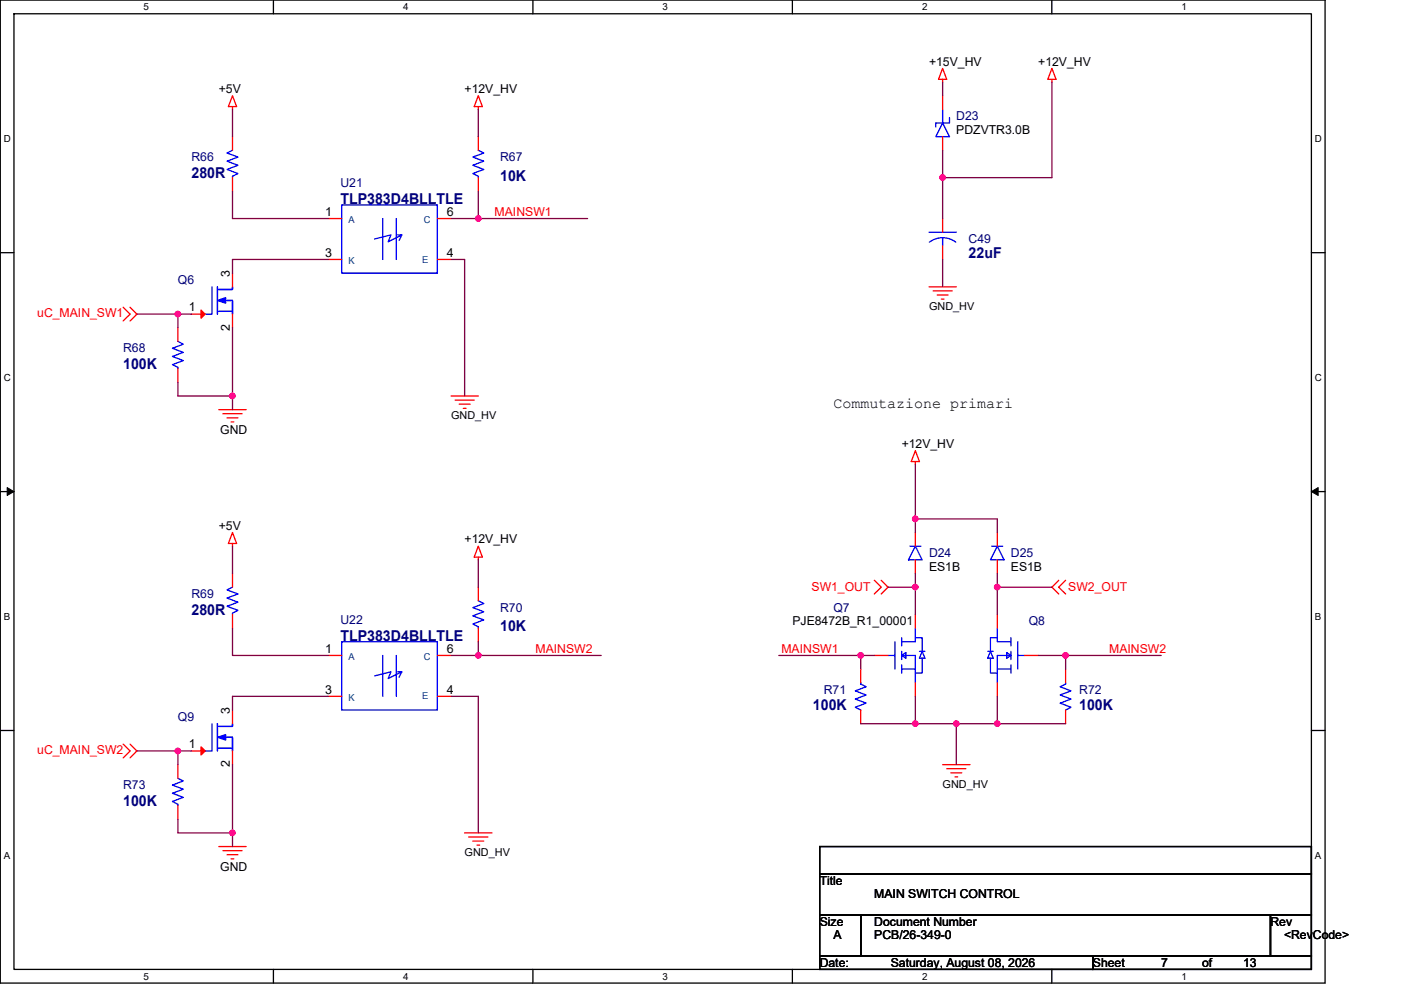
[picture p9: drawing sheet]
<svg xmlns="http://www.w3.org/2000/svg" width="297mm" height="210mm" viewBox="0 0 297 210" stroke-linecap="round" stroke-linejoin="round" font-family="sans-serif">
<path d="M.1 0h280.8v208.5h-280.8zM3 2.9h275v202.7h-275z" fill="none" stroke="#000" stroke-width=".28"/>
<g fill="#fff">
<path d="M30.5 .3h1.1v2.3h-1.1z"/>
<path d="M30.5 205.9h1.1v2.3h-1.1z"/>
</g>
<path d="M58 0v2.9M58 205.6v2.9" fill="none" stroke="#000" stroke-width=".28"/>
<g fill="#fff">
<path d="M85.5 .3h1.1v2.3h-1.1z"/>
<path d="M85.5 205.9h1.1v2.3h-1.1z"/>
</g>
<path d="M113 0v2.9M113 205.6v2.9" fill="none" stroke="#000" stroke-width=".28"/>
<g fill="#fff">
<path d="M140.5 .3h1.1v2.3h-1.1z"/>
<path d="M140.5 205.9h1.1v2.3h-1.1z"/>
</g>
<path d="M168 0v2.9M168 205.6v2.9" fill="none" stroke="#000" stroke-width=".28"/>
<g fill="#fff">
<path d="M195.5 .3h1.2v2.3h-1.2z"/>
<path d="M195.5 205.9h1.2v2.3h-1.2z"/>
</g>
<path d="M223 0v2.9M223 205.6v2.9" fill="none" stroke="#000" stroke-width=".28"/>
<g fill="#fff">
<path d="M250.5 .3h1.2v2.3h-1.2z"/>
<path d="M250.5 205.9h1.2v2.3h-1.2z"/>
<path d="M.8 28.3h1.5v2.3h-1.5z"/>
<path d="M278.8 28.3h1.5v2.3h-1.5z"/>
<path d="M.8 78.9h1.5v2.3h-1.5z"/>
<path d="M278.8 78.9h1.5v2.3h-1.5z"/>
</g>
<path d="M.1 53.6h2.9M278 53.6h2.9" fill="none" stroke="#000" stroke-width=".28"/>
<g fill="#fff">
<path d="M.8 129.6h1.4v2.3h-1.4z"/>
<path d="M278.8 129.6h1.4v2.3h-1.4z"/>
</g>
<path d="M.1 104.3h2.9M278 104.3h2.9" fill="none" stroke="#000" stroke-width=".28"/>
<path d="M1.5 103.4l1.5 .9-1.5 .8zM278 104.3l1.5-.9v1.7z" fill="#000" stroke="#000" stroke-width=".21"/>
<g fill="#fff">
<path d="M.8 180.3h1.4v2.3h-1.4z"/>
<path d="M278.8 180.3h1.4v2.3h-1.4z"/>
</g>
<path d="M.1 154.9h2.9M278 154.9h2.9M173.8 179.6h104.2v5.7h-104.2zM173.8 194h8.7v8.7h-8.7zM173.8 185.3h104.2v8.7h-104.2zM182.5 194h86.9v8.7h-86.9zM269.4 194h8.6v8.7h-8.6zM173.8 202.7h57.9v2.9h-57.9zM231.7 202.7h46.3v2.9h-46.3z" fill="none" stroke="#000" stroke-width=".28"/>
<g fill="none" stroke="#f00" stroke-width=".28">
<path d="M199.9 14.5l.8 2.3h-1.7zM199.9 16.8v.6M223 14.5l.9 2.3h-1.7zM223 16.8v.6M49.3 20.3l.9 2.3h-1.8zM49.3 22.6v.6M49.3 29v2.9M49.3 37.7v2.9M101.4 29v2.9M101.4 37.7v2.9M101.4 22.6v.6M101.4 20.3l.9 2.3h-1.8z"/>
<path d="M199.9 29v2.9M199.9 20.3v2.9M49.3 57.9v2.9M69.6 46.4h2.9M69.6 55h2.9M92.7 46.4h2.9M92.7 55h2.9M199.9 46.4v2.9M199.9 52.2v2.8M26.1 65.2l1.5 1.4-1.5 1.5M27.6 65.2l1.4 1.4-1.4 1.5M37.7 69.5v2.9"/>
<path d="M37.7 78.2v2.9M40.6 66.6h2.9M49.3 66.6v2.9M197 60.8h5.8M197.8 61.7h4.1M198.7 62.6h2.3M199.6 63.4h.5M46.4 86.9h5.8M47.3 87.8h4M48.1 88.6h2.4M49 89.5h.6M95.6 84h5.8"/>
<path d="M96.5 84.9h4M97.4 85.7h2.3M98.2 86.6h.6M194.1 95.6l.8 2.3h-1.7zM194.1 97.9v.6M49.3 112.9l.9 2.4h-1.8zM49.3 115.3v.5M101.4 118.2v.5M101.4 115.8l.9 2.4h-1.8zM194.1 118.7v2.9M194.1 112.9v2.9M211.5 118.7v2.9"/>
<path d="M211.5 112.9v2.9M49.3 121.6v2.9M49.3 130.3v2.9M69.6 139h2.9M92.7 139h2.9M101.4 124.5v2.9M101.4 133.2v2.9M185.4 123.1l1.4 1.4-1.4 1.5M185.4 139h2.9M186.8 123.1l1.5 1.4-1.5 1.5M194.1 130.3v2.9M211.5 130.3v2.9"/>
<path d="M217.2 139h2.9M224.5 123.1l-1.5 1.4 1.5 1.5M225.9 123.1l-1.4 1.4 1.4 1.5M26.1 157.8l1.5 1.5-1.5 1.4M27.6 157.8l1.4 1.5-1.4 1.4M40.6 159.3h2.9M49.3 159.3v2.9M49.3 150.6v2.9M69.6 147.7h2.9M92.7 147.7h2.9M182.5 150.6v2.9M182.5 141.9v2.9"/>
<path d="M194.1 144.8v2.9M211.5 144.8v2.9M225.9 150.6v2.9M225.9 141.9v2.9M37.7 162.2v2.9M37.7 170.9v2.9M46.4 179.6h5.8M98.5 176.7h5.8M99.4 177.5h4M100.2 178.4h2.4M101.1 179.3h.6M199.9 162.2h5.8"/>
<path d="M200.7 163h4.1M201.6 163.9h2.3M202.5 164.8h.5M47.3 180.4h4M48.1 181.3h2.4M49 182.2h.6"/>
</g>
<g fill="none" stroke="#00f" stroke-width=".28">
<path d="M49.3 31.9l-1.2 .5 2.4 .9-2.4 .9 2.4 .9-2.4 .8 2.4 .9-1.2 .6v.3M101.4 31.9l1.2 .5-2.4 .9 2.4 .9-2.4 .9 2.4 .8-2.4 .9 1.2 .6v.3M199.9 26.1l1.4 2.9h-2.9zM199.9 23.2v2.9M201.3 24.9v1.2h-2.9v.8M72.5 43.5h20.2v14.4h-20.2zM81.1 46.4v8.6M84 46.4v8.6M84.3 49.8h.9l-2.9 1.5 .6-1.5-3.5 .9M85.2 49.8l-.6 1.2M197 49.3h5.8M197 51.4l1.4-.7 1.4-.3 1.5 .3 1.3 .7"/>
<path d="M199.9 50.4v1.8M37.7 72.4l1.2 .6-2.3 .9 2.3 .8-2.3 .9 2.3 .9-2.3 .8 1.1 .6v.3M45 60.8v5.8h-1.5M46.1 61.4h3.2v-.6v.6h-2.9M46.1 60.8v5.8M46.1 66h3.2M46.4 66h2.6M47.6 63.7h1.7v2.9v-2.9h-1.2M192.9 115.8h2.3M194.1 115.8l1.4 2.9h-2.9zM210.3 115.8h2.3M211.5 115.8l1.4 2.9h-2.9z"/>
<path d="M49.3 124.5l-1.2 .6 2.4 .9-2.4 .9 2.4 .8-2.4 .9 2.4 .9-1.2 .5v.3M72.5 136.1h20.2v14.5h-20.2zM81.1 139v8.7M84 139v8.7M101.4 127.4l1.2 .6-2.4 .9 2.4 .9-2.4 .8 2.4 .9-2.4 .9 1.2 .5v.3M188.3 139h1.4M189.7 136.1v5.8M191.2 135.3v1.7M191.2 138.2v1.7M191.2 139h2.9v2.9M191.2 139l.8 .6M192 138.4l-.8 .6"/>
<path d="M192 139.3v.3M192 138.4v.3M192 138.4v1.2M194.1 135.3h1.4v2.9M194.1 133.2v2.9h-2.9M194.9 138.2h1.2M195.5 139.6v3.2h-1.4M195.5 138.2l.6 1.4h-1.2zM209.4 138.2h1.2M210 138.2l.6 1.4h-1.2zM210 139.6v3.2h1.5M211.5 133.2v2.9h2.8"/>
<path d="M211.5 135.3h-1.5v2.9M213.5 139.3v.3M213.5 138.4v.3M213.5 138.4v1.2M213.5 138.4l.8 .6M214.3 135.3v1.7M214.3 138.2v1.7M214.3 139h-2.8v2.9M214.3 139l-.8 .6M215.8 136.1v5.8M215.8 139h1.4M45 153.5v5.8h-1.5"/>
<path d="M46.1 154.1h3.2v-.6v.6h-2.9M46.1 153.5v5.8M46.1 158.7h3.2M46.4 158.7h2.6M47.6 156.4h1.7v2.9v-2.9h-1.2M84.3 142.5h.9l-2.9 1.4 .6-1.4-3.5 .9M85.2 142.5l-.6 1.1M182.5 144.8v.3l1.1 .6-2.3 .8 2.3 .9-2.3 .9 2.3 .8-2.3 .9 1.2 .6M191.2 141v1.8M191.2 141.9h2.9M194.1 141.9v2.9M211.5 141.9h2.8"/>
<path d="M211.5 141.9v2.9M214.3 141v1.8M225.9 144.8v.3l-1.1 .6 2.3 .8-2.3 .9 2.3 .9-2.3 .8 2.3 .9-1.2 .6M37.7 165.1l1.2 .6-2.3 .8 2.3 .9-2.3 .9 2.3 .8-2.3 .9 1.1 .6v.3"/>
</g>
<g fill="#00f" stroke="#00f" stroke-width=".28">
<path d="M46.1 156.4l1.7-.6v1.2z" fill-rule="evenodd"/>
<path d="M46.1 63.7l1.7-.6v1.2z" fill-rule="evenodd"/>
</g>
<g fill="#f00" stroke="#f00" stroke-width=".28">
<path d="M42.6 158.4l.9 .9-.9 .8z"/>
<path d="M42.6 65.8l.9 .8-.9 .9z"/>
</g>
<g fill="none" stroke="#800040" stroke-width=".28">
<path d="M199.9 17.4v2.9M223 17.4v20.3h-23.1M49.3 23.2v5.8M101.4 23.2v5.8M199.9 31.9v5.8M199.9 37.7v8.7M49.3 40.6v5.8h20.3M69.6 55h-20.3v2.9M95.6 55h2.9v29M95.6 46.4h5.8M101.4 40.6v5.8M101.4 46.4h23.2"/>
<path d="M199.9 55v5.8M29 66.6h8.7M37.7 66.6v2.9M37.7 66.6h2.9M49.3 69.5v14.5M37.7 81.1v2.9h11.6M49.3 84v2.9M194.1 98.5v11.6M49.3 115.8v5.8M101.4 118.7v5.8M194.1 110.1v2.8M194.1 110.1h17.4v2.8"/>
<path d="M49.3 133.2v5.8h20.3M95.6 139h5.8M101.4 139h26.1M101.4 136.1v2.9M165.1 139h17.4M182.5 139h2.9M182.5 139v2.9M188.3 124.5h5.8M194.1 124.5v5.8M194.1 121.6v2.9M211.5 121.6v2.9M211.5 124.5v5.8"/>
<path d="M211.5 124.5h11.5M220.1 139h5.8M225.9 139h20.3M225.9 139v2.9M29 159.3h8.7M37.7 159.3v2.9M37.7 159.3h2.9M69.6 147.7h-20.3v2.9M95.6 147.7h5.8v29M182.5 153.5h11.6M194.1 153.5h8.7M194.1 147.7v5.8"/>
<path d="M202.8 153.5h8.7M202.8 153.5v8.7M211.5 153.5h14.4M211.5 147.7v5.8M37.7 173.8v2.9h11.6M49.3 162.2v14.5M49.3 176.7v2.9"/>
</g>
<g fill="#f0f" stroke="#f0f" stroke-width=".28">
<circle cx="182.5" cy="139" r=".57"/>
<circle cx="225.9" cy="139" r=".57"/>
<circle cx="194.1" cy="153.5" r=".57"/>
<circle cx="202.8" cy="153.5" r=".57"/>
<circle cx="211.4" cy="153.5" r=".57"/>
<circle cx="37.7" cy="66.6" r=".57"/>
<circle cx="49.3" cy="84" r=".57"/>
<circle cx="101.4" cy="46.3" r=".57"/>
<circle cx="194.1" cy="110" r=".57"/>
<circle cx="199.9" cy="37.7" r=".57"/>
<circle cx="37.7" cy="159.3" r=".57"/>
<circle cx="49.3" cy="176.6" r=".57"/>
<circle cx="101.4" cy="139" r=".57"/>
<circle cx="211.4" cy="124.5" r=".57"/>
<circle cx="194.1" cy="124.5" r=".57"/>
</g>
<g font-size="3.2" fill="#000080">
<text x="40.6" y="37.7">280R</text>
<text x="106" y="38.3">10K</text>
<text x="72.2" y="43.2">TLP383D4BLLTLE</text>
<text x="205.4" y="54.8">22uF</text>
<text x="26.1" y="78.3">100K</text>
<text x="40.6" y="130.4">280R</text>
<text x="72.2" y="135.9">TLP383D4BLLTLE</text>
<text x="106" y="133.9">10K</text>
<text x="172.4" y="150.6">100K</text>
<text x="228.8" y="150.6">100K</text>
<text x="26.1" y="170.9">100K</text>
</g>
<text font-size="3.2" x="176.7" y="86.5">Commutazione primari</text>
<g font-size="2.6">
<text x="197" y="13.9">+15V_HV</text>
<text x="220.1" y="13.9">+12V_HV</text>
<text x="46.4" y="19.7">+5V</text>
<text x="98.5" y="19.7">+12V_HV</text>
<text x="202.8" y="28.4">PDZVTR3.0B</text>
<text x="69" y="45.8">1</text>
<text x="94.8" y="45.8">6</text>
<text x="48.7" y="58.8" transform="rotate(-90 48.7 58.8)">3</text>
<text x="69" y="54.4">3</text>
<text x="94.8" y="54.4">4</text>
<text x="40" y="66">1</text>
<text x="48.7" y="70.1" transform="rotate(-90 48.7 70.1)">2</text>
<text x="46.7" y="92.1">GND</text>
<text x="191.2" y="95">+12V_HV</text>
<text x="46.4" y="112.4">+5V</text>
<text x="98.5" y="115.3">+12V_HV</text>
<text x="197" y="121.1">ES1B</text>
<text x="214.3" y="121.1">ES1B</text>
<text x="168" y="132.7">PJE8472B_R1_00001</text>
<text x="69" y="138.4">1</text>
<text x="94.8" y="138.4">6</text>
<text x="69" y="147.1">3</text>
<text x="94.8" y="147.1">4</text>
<text x="48.7" y="151.5" transform="rotate(-90 48.7 151.5)">3</text>
<text x="40" y="158.7">1</text>
<text x="48.7" y="162.8" transform="rotate(-90 48.7 162.8)">2</text>
<text x="46.7" y="184.8">GND</text>
<text x="173.8" y="187.7">Title</text>
<text x="185.4" y="190.6">MAIN SWITCH CONTROL</text>
<text x="173.8" y="196.4">Size</text>
<text x="185.4" y="196.4">Document Number</text>
<text x="269.4" y="196.4">Rev</text>
<text x="176.7" y="199.3">A</text>
<text x="185.4" y="199.3">PCB/26-349-0</text>
<text x="272.2" y="199.3">&lt;RevCode&gt;</text>
<text x="173.8" y="205">Date:</text>
<text x="188.9" y="205">Saturday, August 08, 2026</text>
<text x="231.7" y="205">Sheet</text>
<text x="246.2" y="205">7</text>
<text x="254.9" y="205">of</text>
<text x="263.6" y="205">13</text>
</g>
<g font-size="2.6" fill="#000080">
<text x="202.8" y="25.5">D23</text>
<text x="40.6" y="34.2">R66</text>
<text x="106" y="34.2">R67</text>
<text x="72.2" y="39.7">U21</text>
<text x="205.4" y="51.6">C49</text>
<text x="37.7" y="60.3">Q6</text>
<text x="26.1" y="74.7">R68</text>
<text x="197" y="118.2">D24</text>
<text x="214.3" y="118.2">D25</text>
<text x="40.6" y="126.9">R69</text>
<text x="106" y="129.8">R70</text>
<text x="176.7" y="129.8">Q7</text>
<text x="72.2" y="132.4">U22</text>
<text x="218.1" y="132.7">Q8</text>
<text x="174.7" y="147.1">R71</text>
<text x="228.8" y="147.1">R72</text>
<text x="37.7" y="152.9">Q9</text>
<text x="26.1" y="167.4">R73</text>
</g>
<g font-size="2.6" fill="#f00">
<text x="104.9" y="45.8">MAINSW1</text>
<text x="7.9" y="67.2">uC_MAIN_SW1</text>
<text x="172.1" y="125.4">SW1_OUT</text>
<text x="226.5" y="125.4">SW2_OUT</text>
<text x="113.6" y="138.5">MAINSW2</text>
<text x="165.7" y="138.5">MAINSW1</text>
<text x="235.2" y="138.5">MAINSW2</text>
<text x="7.9" y="159.9">uC_MAIN_SW2</text>
</g>
<g font-size="2.3">
<text x="197" y="65.8">GND_HV</text>
<text x="95.6" y="89">GND_HV</text>
<text x="199.9" y="167.2">GND_HV</text>
<text x="98.5" y="181.6">GND_HV</text>
</g>
<g font-size="2.1">
<text x="30.5" y="2.2">5</text>
<text x="85.5" y="2.2">4</text>
<text x="140.5" y="2.2">3</text>
<text x="195.5" y="2.2">2</text>
<text x="250.5" y="2.2">1</text>
<text x=".8" y="30.1">D</text>
<text x="278.8" y="30.1">D</text>
<text x=".8" y="80.8">C</text>
<text x="278.8" y="80.8">C</text>
<text x=".8" y="131.4">B</text>
<text x="278.8" y="131.4">B</text>
<text x=".8" y="182.1">A</text>
<text x="278.8" y="182.1">A</text>
<text x="30.5" y="207.8">5</text>
<text x="85.5" y="207.8">4</text>
<text x="140.5" y="207.8">3</text>
<text x="195.5" y="207.8">2</text>
<text x="250.5" y="207.8">1</text>
</g>
<g font-size="2" fill="#004080">
<text x="73.9" y="47.3">A</text>
<text x="89.9" y="47.3">C</text>
<text x="73.9" y="55.9">K</text>
<text x="89.5" y="55.7">E</text>
<text x="73.9" y="139.9">A</text>
<text x="89.9" y="139.9">C</text>
<text x="73.9" y="148.6">K</text>
<text x="89.5" y="148.3">E</text>
</g>
</svg>
